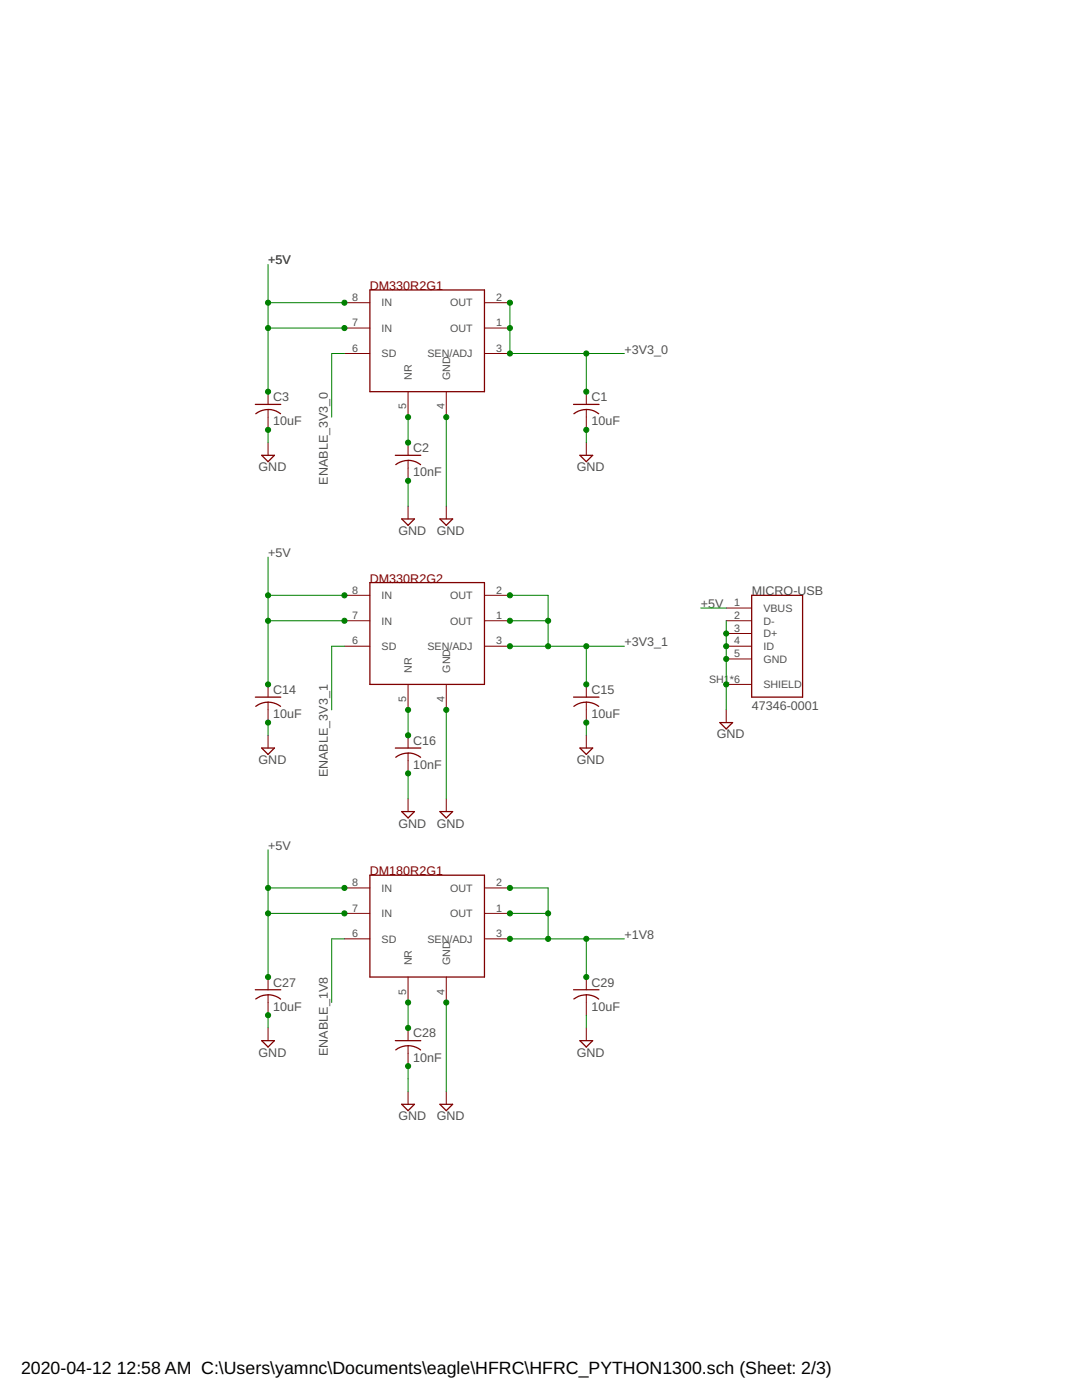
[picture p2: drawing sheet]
<svg xmlns="http://www.w3.org/2000/svg" width="216mm" height="279mm" viewBox="0 0 216 279" stroke-linecap="round" stroke-linejoin="round" font-family="sans-serif">
<g fill="none" stroke="#800000" stroke-width=".2">
<path d="M53.5 78.2v2.5M68.7 60.4h5.1M68.7 65.5h5.1M68.7 70.5h5.1M81.4 78.2v5M89 78.2v5M96.7 60.4h5M96.7 65.5h5M96.7 70.5h5M117 78.2v2.5M53.5 81.7v4.1M53.5 88.3v2.6"/>
<path d="M81.4 88.3v2.6M81.4 91.9v4M117 81.7v4.1M117 88.3v2.6M68.7 118.8h5.1M81.4 101v2.6M89 101v2.6M96.7 118.8h5M53.5 136.6v2.5M68.7 123.9h5.1M68.7 129h5.1M81.4 136.6v5.1"/>
<path d="M89 136.6v5.1M96.7 123.9h5M96.7 129h5M117 136.6v2.5M144.9 123.9h5.1M144.9 129h5.1M144.9 126.4h5.1M144.9 131.5h5.1M144.9 121.3h5.1M144.9 136.6h5.1M53.5 140.1v4.1M53.5 146.7v2.6"/>
<path d="M81.4 146.7v2.6M81.4 150.3v4M81.4 159.4v2.6M89 159.4v2.6M117 140.1v4.1M117 146.7v2.6M144.9 141.7v2.5M68.7 177.2h5.1M96.7 177.2h5M53.5 195v2.5M53.5 198.5v4.1M68.7 182.3h5.1"/>
<path d="M68.7 187.4h5.1M81.4 195v5.1M89 195v5.1M96.7 182.3h5M96.7 187.4h5M117 195v2.5M117 198.5v4.1M53.5 205.1v2.6M81.4 205.1v2.6M81.4 208.7v4.1M81.4 217.8v2.6M89 217.8v2.6"/>
<path d="M117 205.1v2.6"/>
</g>
<g fill="none" stroke="#800000" stroke-width=".25">
<path d="M73.8 57.9h22.9v20.3h-22.9zM50.9 80.7h5.1M51 82.6a4 4 0 0 1 5 0M52.2 90.9h2.6l-1.3 1.2zM78.9 90.9h5.1M79 92.7a4 4 0 0 1 4.9 0M114.4 80.7h5.1M114.5 82.6a4 4 0 0 1 5 0M115.7 90.9h2.6l-1.3 1.2zM73.8 116.3h22.9v20.3h-22.9zM80.2 103.6h2.5l-1.3 1.2zM87.8 103.6h2.5l-1.3 1.2z"/>
<path d="M150 118.8h10.1v20.3h-10.1zM50.9 139.1h5.1M114.4 139.1h5.1M51 141a4 4 0 0 1 5 0M52.2 149.3h2.6l-1.3 1.3zM78.9 149.3h5.1M79 151.1a4 4 0 0 1 4.9 0M114.5 141a4 4 0 0 1 5 0M115.7 149.3h2.6l-1.3 1.3zM143.6 144.2h2.6l-1.3 1.3zM73.8 174.7h22.9v20.3h-22.9zM80.2 162h2.5l-1.3 1.2z"/>
<path d="M87.8 162h2.5l-1.3 1.2zM50.9 197.5h5.1M51 199.4a4 4 0 0 1 5 0M114.4 197.5h5.1M114.5 199.4a4 4 0 0 1 5 0M52.2 207.7h2.6l-1.3 1.3zM78.9 207.7h5.1M81.4 208.7l1.6 .3 .9 .5M81.4 208.7l-1.5 .3-.9 .5M115.7 207.7h2.6l-1.3 1.3zM80.2 220.4h2.5l-1.3 1.3zM87.8 220.4h2.5l-1.3 1.3z"/>
</g>
<g fill="none" stroke="#008000" stroke-width=".2">
<path d="M53.5 52.8v25.4M53.5 60.4h15.2M53.5 65.5h15.2M68.7 70.5h-2.5v12.7M101.7 60.4v10.1h22.9M117 70.5v7.7M53.5 85.8v2.5M81.4 83.2v5.1M81.4 95.9v5.1M89 83.2v17.8M117 85.8v2.5M53.5 111.2v25.4"/>
<path d="M53.5 118.8h15.2M101.7 118.8h7.7v10.2M53.5 123.9h15.2M68.7 129h-2.5v12.7M101.7 129h22.9M101.7 123.9h7.7M117 129v7.6M139.8 121.3h5.1M144.9 123.9v17.8M53.5 144.2v2.5M81.4 141.7v5M81.4 154.3v5.1"/>
<path d="M89 141.7v17.7M117 144.2v2.5M53.5 169.6v25.4M53.5 177.2h15.2M101.7 177.2h7.7v10.2M53.5 182.3h15.2M68.7 187.4h-2.5v12.7M101.7 187.4h22.9M101.7 182.3h7.7M117 187.4v7.6M53.5 202.6v2.5M81.4 200.1v5"/>
<path d="M81.4 212.8v5M89 200.1v17.7M117 202.6v2.5"/>
</g>
<g fill="#008000" stroke="#008000" stroke-width=".2">
<circle cx="101.7" cy="70.5" r=".51"/>
<circle cx="117" cy="78.2" r=".51"/>
<circle cx="101.7" cy="65.5" r=".51"/>
<circle cx="101.7" cy="60.4" r=".51"/>
<circle cx="117" cy="70.5" r=".51"/>
<circle cx="81.4" cy="88.3" r=".51"/>
<circle cx="81.4" cy="83.2" r=".51"/>
<circle cx="81.4" cy="95.9" r=".51"/>
<circle cx="89" cy="83.2" r=".51"/>
<circle cx="53.5" cy="85.8" r=".51"/>
<circle cx="117" cy="85.8" r=".51"/>
<circle cx="53.5" cy="202.6" r=".51"/>
<circle cx="81.4" cy="212.8" r=".51"/>
<circle cx="89" cy="200.1" r=".51"/>
<circle cx="81.4" cy="154.3" r=".51"/>
<circle cx="89" cy="141.7" r=".51"/>
<circle cx="53.5" cy="144.2" r=".51"/>
<circle cx="117" cy="144.2" r=".51"/>
<circle cx="144.9" cy="126.4" r=".51"/>
<circle cx="144.9" cy="131.5" r=".51"/>
<circle cx="144.9" cy="129" r=".51"/>
<circle cx="144.9" cy="136.6" r=".51"/>
<circle cx="109.4" cy="187.4" r=".51"/>
<circle cx="109.4" cy="182.3" r=".51"/>
<circle cx="117" cy="187.4" r=".51"/>
<circle cx="117" cy="195" r=".51"/>
<circle cx="101.7" cy="177.2" r=".51"/>
<circle cx="101.7" cy="182.3" r=".51"/>
<circle cx="101.7" cy="187.4" r=".51"/>
<circle cx="81.4" cy="200.1" r=".51"/>
<circle cx="81.4" cy="205.1" r=".51"/>
<circle cx="81.4" cy="146.7" r=".51"/>
<circle cx="81.4" cy="141.7" r=".51"/>
<circle cx="109.4" cy="129" r=".51"/>
<circle cx="109.4" cy="123.9" r=".51"/>
<circle cx="117" cy="129" r=".51"/>
<circle cx="101.7" cy="129" r=".51"/>
<circle cx="101.7" cy="123.9" r=".51"/>
<circle cx="101.7" cy="118.8" r=".51"/>
<circle cx="117" cy="136.6" r=".51"/>
<circle cx="53.5" cy="177.2" r=".51"/>
<circle cx="53.5" cy="182.3" r=".51"/>
<circle cx="68.7" cy="182.3" r=".51"/>
<circle cx="68.7" cy="177.2" r=".51"/>
<circle cx="53.5" cy="195" r=".51"/>
<circle cx="53.5" cy="123.9" r=".51"/>
<circle cx="53.5" cy="118.8" r=".51"/>
<circle cx="68.7" cy="118.8" r=".51"/>
<circle cx="68.7" cy="123.9" r=".51"/>
<circle cx="53.5" cy="136.6" r=".51"/>
<circle cx="53.5" cy="65.5" r=".51"/>
<circle cx="53.5" cy="60.4" r=".51"/>
<circle cx="68.7" cy="65.5" r=".51"/>
<circle cx="68.7" cy="60.4" r=".51"/>
<circle cx="53.5" cy="78.2" r=".51"/>
</g>
<g font-size="3.5">
<text x="4.2" y="274.2">2020-04-12</text>
<text x="23.3" y="274.2">12:58 AM C:\Users\yamnc\Documents\eagle\HFRC\HFRC_PYTHON1300.sch (Sheet: 2/3)</text>
</g>
<g font-size="2.5" fill="#505050">
<text x="53.5" y="52.8">+5V</text>
<text x="124.6" y="70.6">+3V3_0</text>
<text x="54.5" y="80.1">C3</text>
<text x="118" y="80.1">C1</text>
<text x="54.5" y="84.9">10uF</text>
<text x="118" y="84.9">10uF</text>
<text x="51.6" y="94">GND</text>
<text x="82.4" y="95.1">10nF</text>
<text x="82.4" y="90.2">C2</text>
<text x="115.1" y="94">GND</text>
<text x="65.4" y="96.7" transform="rotate(-90 65.4 96.7)">ENABLE_3V3_0</text>
<text x="79.5" y="106.7">GND</text>
<text x="87.1" y="106.7">GND</text>
<text x="53.5" y="111.2">+5V</text>
<text x="150" y="118.8">MICRO-USB</text>
<text x="139.8" y="121.3">+5V</text>
<text x="124.6" y="129">+3V3_1</text>
<text x="54.5" y="143.3">10uF</text>
<text x="54.5" y="138.5">C14</text>
<text x="118" y="143.3">10uF</text>
<text x="118" y="138.5">C15</text>
<text x="150" y="141.7">47346-0001</text>
<text x="82.4" y="148.6">C16</text>
<text x="143" y="147.4">GND</text>
<text x="51.6" y="152.5">GND</text>
<text x="65.4" y="155.1" transform="rotate(-90 65.4 155.1)">ENABLE_3V3_1</text>
<text x="82.4" y="153.5">10nF</text>
<text x="115.1" y="152.5">GND</text>
<text x="79.5" y="165.1">GND</text>
<text x="87.1" y="165.1">GND</text>
<text x="53.5" y="169.6">+5V</text>
<text x="124.6" y="187.4">+1V8</text>
<text x="54.5" y="196.9">C27</text>
<text x="118" y="196.9">C29</text>
<text x="54.5" y="201.7">10uF</text>
<text x="118" y="201.7">10uF</text>
<text x="82.4" y="207">C28</text>
<text x="51.6" y="210.9">GND</text>
<text x="65.4" y="210.7" transform="rotate(-90 65.4 210.7)">ENABLE_1V8</text>
<text x="82.4" y="211.9">10nF</text>
<text x="115.1" y="210.9">GND</text>
<text x="79.5" y="223.6">GND</text>
<text x="87.1" y="223.6">GND</text>
</g>
<g font-size="2.5" fill="#800000">
<text x="73.8" y="57.9">DM330R2G1</text>
<text x="73.8" y="116.3">DM330R2G2</text>
<text x="73.8" y="174.7">DM180R2G1</text>
</g>
<g font-size="2.1" fill="#505050">
<text x="70.3" y="60">8</text>
<text x="70.3" y="65.1">7</text>
<text x="76.1" y="61.2">IN</text>
<text x="89.8" y="61.2">OUT</text>
<text x="99" y="65.1">1</text>
<text x="99" y="60">2</text>
<text x="70.3" y="70.2">6</text>
<text x="76.1" y="66.2">IN</text>
<text x="76.1" y="71.3">SD</text>
<text x="85.3" y="71.3">SEN/ADJ</text>
<text x="89.8" y="66.2">OUT</text>
<text x="99" y="70.2">3</text>
<text x="82.2" y="75.8" transform="rotate(-90 82.2 75.8)">NR</text>
<text x="89.8" y="75.8" transform="rotate(-90 89.8 75.8)">GND</text>
<text x="81.1" y="81.7" transform="rotate(-90 81.1 81.7)">5</text>
<text x="88.7" y="81.7" transform="rotate(-90 88.7 81.7)">4</text>
<text x="70.3" y="118.4">8</text>
<text x="76.1" y="119.6">IN</text>
<text x="89.8" y="119.6">OUT</text>
<text x="99" y="118.4">2</text>
<text x="70.3" y="123.5">7</text>
<text x="76.1" y="124.6">IN</text>
<text x="89.8" y="124.6">OUT</text>
<text x="99" y="123.5">1</text>
<text x="146.5" y="123.5">2</text>
<text x="146.5" y="121">1</text>
<text x="152.3" y="124.6">D-</text>
<text x="152.3" y="122.1">VBUS</text>
<text x="70.3" y="128.6">6</text>
<text x="76.1" y="129.7">SD</text>
<text x="85.3" y="129.7">SEN/ADJ</text>
<text x="99" y="128.6">3</text>
<text x="146.5" y="126.1">3</text>
<text x="146.5" y="131.1">5</text>
<text x="146.5" y="128.6">4</text>
<text x="152.3" y="127.2">D+</text>
<text x="152.3" y="129.7">ID</text>
<text x="82.2" y="134.2" transform="rotate(-90 82.2 134.2)">NR</text>
<text x="89.8" y="134.2" transform="rotate(-90 89.8 134.2)">GND</text>
<text x="141.5" y="136.2">SH1*6</text>
<text x="152.3" y="132.3">GND</text>
<text x="152.3" y="137.3">SHIELD</text>
<text x="81.1" y="140.1" transform="rotate(-90 81.1 140.1)">5</text>
<text x="88.7" y="140.1" transform="rotate(-90 88.7 140.1)">4</text>
<text x="70.3" y="176.9">8</text>
<text x="76.1" y="178">IN</text>
<text x="89.8" y="178">OUT</text>
<text x="99" y="176.9">2</text>
<text x="70.3" y="181.9">7</text>
<text x="76.1" y="183.1">IN</text>
<text x="89.8" y="183.1">OUT</text>
<text x="99" y="181.9">1</text>
<text x="70.3" y="187">6</text>
<text x="76.1" y="188.1">SD</text>
<text x="85.3" y="188.1">SEN/ADJ</text>
<text x="99" y="187">3</text>
<text x="82.2" y="192.7" transform="rotate(-90 82.2 192.7)">NR</text>
<text x="89.8" y="192.7" transform="rotate(-90 89.8 192.7)">GND</text>
<text x="81.1" y="198.5" transform="rotate(-90 81.1 198.5)">5</text>
<text x="88.7" y="198.5" transform="rotate(-90 88.7 198.5)">4</text>
</g>
</svg>
